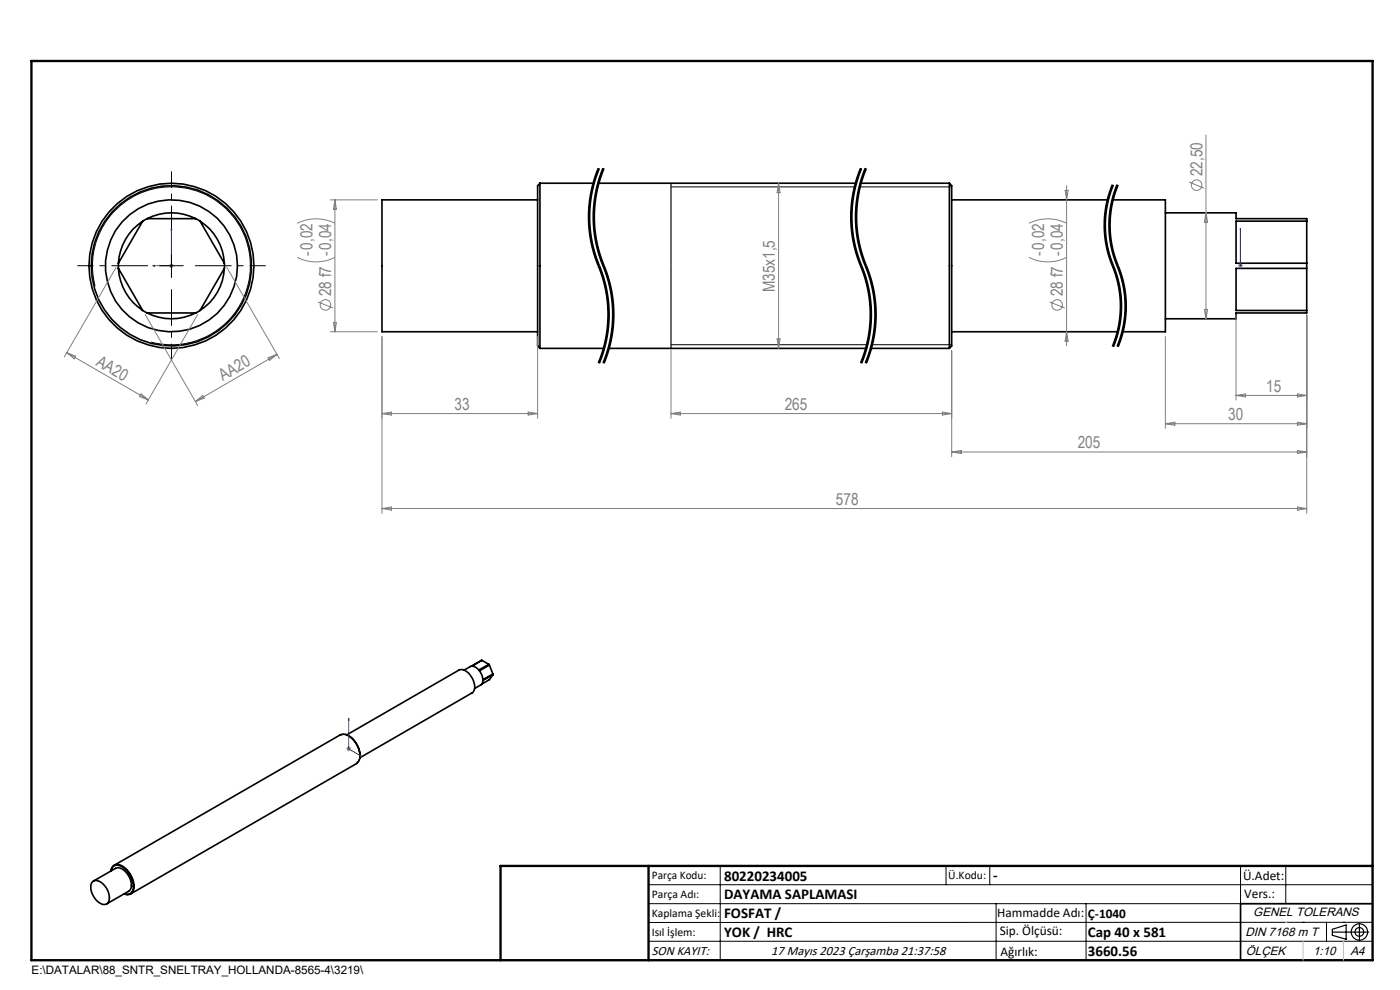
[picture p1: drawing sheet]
<svg xmlns="http://www.w3.org/2000/svg" width="297mm" height="210mm" viewBox="0 0 297 210" stroke-linecap="round" stroke-linejoin="round" font-family="sans-serif">
<g fill="none" stroke="#000" stroke-width=".35">
<path d="M114.5 38.9v35M114.5 38.9l-.4 .5v34l.4 .5M114.5 38.9h11.4M126.9 38.9h54.7M182.6 38.9h18.8M201.4 38.9v35M201.4 38.9l.5 .5v34l-.5 .5M25.1 55.8v1.1M25.1 56.9a11.4 11.4 0 0 0 5.2 9M25.1 56.9l5.2 9M30.3 46.9a11.4 11.4 0 0 0-5.2 8.9M30.3 46.9l-5.2 8.9"/>
<path d="M31.2 46.4l-.9 .5M31.2 46.4a11.4 11.4 0 0 1 10.3 0M31.2 46.4h10.3M41.5 46.4l.9 .5M42.4 46.9a11.2 11.2 0 0 1 5.2 8.9M42.4 46.9l5.2 8.9M47.6 55.8v1.1M47.6 56.9a11.2 11.2 0 0 1-5.2 9M47.6 56.9l-5.2 9M114.1 42.4h-33.1v28h33.1M201.9 42.4h33.1M236 42.4h11.2v28h-9.1"/>
<path d="M247.2 45.1h15v1.3h15v.5M277.2 46.9h-15v8.9h15M277.2 55.8v1.1M277.2 56.9h-15v9h15M277.2 46.9v8.9M277.2 56.9v9M30.3 65.9l.9 .5M31.2 66.4a11.4 11.4 0 0 0 10.3 0M31.2 66.4h10.3M42.4 65.9l-.9 .5M114.5 73.9h13.6M129.1 73.9h54.7"/>
<path d="M184.7 73.9h16.7M201.9 70.4h35.2M277.2 65.9v.5h-15v1.2h-15M73.6 155.9l23.7-13.7a2.19 2.19 0 0 1 2.7 1.3 2.7 2.7 0 0 1 .2 3.5l-23.8 13.7M73.9 156.1a5.1 5.1 0 0 1 2.5 4.2M102.2 140.1l-3.8 2.1M102.2 140.1l-2.1 1.2a2.01 2.01 0 0 1 1.5 .8l2.1-1.2M102.2 140.1l1.5 .8M103.7 140.9l.1 .2M103.8 141.1l-2.1 1.2 .5 .9 .2 1 2.2-1.2M103.8 141.1l.8 1.9M104.6 143v.1"/>
<path d="M104.6 143.1l-2.2 1.2-.3 .9-1.4 .8M104.6 143.1l-.8 1.1-1.6 .9M76.4 160.3a4.9 4.9 0 0 0-3.5-4.6l-.6 .1-48.1 27.7M76.4 160.3l-.2 1.1-.5 .6-48 27.6M19.5 187.1a1.67 1.67 0 0 1 2.6 .6 3.3 3.3 0 0 1 .7 3.9 1.66 1.66 0 0 1-2.3-.5 3.6 3.6 0 0 1-1-4zM19.8 186.9l4.7-2.7a1.85 1.85 0 0 1 2.2 .9 3.6 3.6 0 0 1 1 3.6l-.4 .3-4.7 2.7M23.5 184.7a1.4 1.4 0 0 1 2.3-.9 4.8 4.8 0 0 1 2.3 5.2l-.7 .6h-1M23.5 184.8a1.44 1.44 0 0 1 .9-1.4 1.44 1.44 0 0 1 1.6 .3 4.9 4.9 0 0 1 2.2 5.4l-.6 .6-.6 .1-.7-.2M291.2 191.7h-28v12"/>
<circle cx="36.4" cy="56.4" r="17"/>
<circle cx="36.4" cy="56.4" r="14"/>
<circle cx="36.4" cy="56.4" r="17.5"/>
</g>
<g fill="none" stroke="#808080" stroke-width=".21">
<path d="M165.2 38.9v35M165.2 38.9l.3 2h-.6zM226.3 39.4v34M252.2 38.6l3.2 1.3M255.8 28.6v39M24.6 56.7l-10.9 19M35.9 56.4h1M36 56l.7 .8M36.4 55.9v1M36.7 56l-.7 .8M48.1 56.7l11.2 19.4M63 54.6a8.9 8.9 0 0 0 8 0"/>
<path d="M63 47.4a8.9 8.9 0 0 1 8 0M70.1 42.4h9.9M71 42.4v28M71 42.4l.4 2h-.7zM218.3 54.6a8.9 8.9 0 0 0 8 0M218.3 47.4a8.9 8.9 0 0 1 8 0M226 40.4h.6l-.3 2zM255.8 45.1l.4 2h-.7zM262.6 56.4h1M262.8 56l.7 .8M263.1 55.9v1M263.5 56l-.7 .8"/>
<path d="M14.2 74.8l17.3 10M14.2 74.8l1.9 .8-.4 .5zM30.8 66.7l11.1 19.3M41.9 66.7l-10.9 19M56.9 75.9l1.9-.7-1.6 1.2zM58.8 75.2l-17.3 10M67.5 64.1l3.2 1.2M70.1 70.4h9.9M70.7 68.4h.7l-.4 2zM81 71.4v37.5M114.1 71.4v17.3M142.3 74.1v14.6"/>
<path d="M164.9 71.9h.6l-.3 2zM201.9 74.4v22.5M222.7 64.1l3.2 1.2M226.3 70.4l.3 2h-.6zM247.2 71.4v19.5M255.5 65.6h.7l-.4 2zM262.2 66.8v18.1M277.2 66.8v42.1M29.9 83.6l1.6 1.2-1.9-.7zM41.5 85.2l1.5-1.3 .3 .5zM81 87.7l2-.3v.6zM81 87.7h33.1"/>
<path d="M112 87.4l2.1 .3-2.1 .3zM142.3 87.7h59.6M142.3 87.7l2-.3v.6zM199.9 87.4l2 .3-2 .3zM201.9 95.9h75.3M201.9 95.9l2-.3v.6zM247.2 89.9h30M247.2 89.9l2-.3v.6zM262.2 83.9h15M262.2 83.9l2-.3v.6zM275.2 89.6l2 .3-2 .3zM275.2 95.6l2 .3-2 .3z"/>
<path d="M275.2 83.6l2 .3-2 .3zM81 107.9h196.2M81 107.9l2-.3v.6zM275.2 107.6l2 .3-2 .3zM73.5 158.8h1M73.6 158.5l.7 .7M74 158.4v1M74.3 158.5l-.7 .7"/>
<circle cx="253.9" cy="39.3" r="1.12"/>
<circle cx="69" cy="64.7" r="1.12"/>
<circle cx="224.3" cy="64.7" r="1.12"/>
</g>
<g fill="none" stroke="#000" stroke-width=".21">
<path d="M126 39.3l-.5 2.2-.3 3M126.3 37l-1.1 4.1-.4 4.2M126.9 35.6l-.6 1.4M127 39.3l-.5 2.2-.3 3M127 35.7a27.6 27.6 0 0 0 .7 22.4 26.9 26.9 0 0 1-.7 18.9M127.2 35.8l-1.2 3.5M127.3 37l-1.1 4.1-.4 4.2M127.9 35.6l-.6 1.4M128 35.7a27.3 27.3 0 0 0 .6 22.1 26.9 26.9 0 0 1-.6 19.2M128.2 35.8l-1.2 3.5M142.3 39.6h39.1M181.6 39.3l-.3 1.5"/>
<path d="M182 37l-1.1 4.1-.5 4.2M182.4 39.6h19.5M182.5 35.6l-.5 1.4M182.6 39.3l-.4 2.2-.4 3M182.7 35.7a27.6 27.6 0 0 0 .6 22.4 26.9 26.9 0 0 1-.6 18.9M182.8 35.8l-1.2 3.5M183 37l-1.1 4.1-.5 4.2M183.5 35.6l-.5 1.4M183.7 35.7a27.4 27.4 0 0 0 .5 22.1 26.9 26.9 0 0 1-.5 19.2M183.8 35.8l-1.2 3.5M235.9 39.1a22.5 22.5 0 0 0-1.6 10.7M236.1 39.2a22.8 22.8 0 0 0 .5 18.4 22.3 22.3 0 0 1-.5 15.9"/>
<path d="M236.3 39.3l-.7 1.9a22.2 22.2 0 0 0-1 5.2M236.9 39.1a22.5 22.5 0 0 0-1.6 10.7M237.1 39.2a22.8 22.8 0 0 0 .5 18.4 22.3 22.3 0 0 1-.5 15.9M237.3 39.3l-.7 1.9a22.2 22.2 0 0 0-1 5.2M33.9 56.4h5M36.4 53.9v5M124.8 45.3a28.5 28.5 0 0 0 2.6 12.5 26.7 26.7 0 0 1 1.5 8.2M125.2 44.5l.1 4.5M125.3 49l.5 3M125.8 45.3a28.5 28.5 0 0 0 2.6 12.5 26.7 26.7 0 0 1 1.5 8.2M125.8 52l.6 2.2M126.2 44.5l.1 4.5"/>
<path d="M126.3 49l.5 3M126.4 54.2a31.1 31.1 0 0 1 2.9 12.5 27.1 27.1 0 0 1-2.1 10.4M126.8 52l.6 2.2M127.4 54.2a31.1 31.1 0 0 1 2.9 12.5 27.1 27.1 0 0 1-2.1 10.4M180.4 45.3a28.7 28.7 0 0 0 2.6 12.5 26.7 26.7 0 0 1 1.5 8.2M180.8 44.5l.2 4.5M181 49l.3 2.3M181.3 51.3l.2 .7M181.3 40.8l-.5 3.7M181.4 45.3a28.5 28.5 0 0 0 2.6 12.5 26.7 26.7 0 0 1 1.5 8.2M181.5 52l.6 2.2M181.8 44.5l.2 4.5"/>
<path d="M182 49l.5 3M182.1 54.2l.6 1.7M182.5 52l.6 2.2M182.7 55.9l.1 .4zM182.8 56.3a27.1 27.1 0 0 1 0 20.8M183.1 54.2a31.1 31.1 0 0 1 2.8 12.5 27.1 27.1 0 0 1-2.1 10.4M234.3 49.8l.1 .7a37.9 37.9 0 0 0 2.4 8.5l.6 2.6M234.6 48.4l.1 2.1M234.6 46.4v2.1M234.7 50.5l.2 1.3M234.9 51.8l.7 2.6 1.1 3.2M235.3 49.8a29.1 29.1 0 0 0 2.3 8.5l.8 3.3"/>
<path d="M235.6 48.4l.1 2.1M235.6 46.4v2.1M235.7 50.5l.2 1.3M235.9 51.8l.7 2.6 1.1 3.2M236.7 57.6l.4 1.3M237.2 58.9l.5 2.6M237.7 57.6l1 3.9M20.2 60.7a16.8 16.8 0 0 1 14.7-21 16.8 16.8 0 0 1 18.2 18.1 16.8 16.8 0 0 1-21.1 14.8M128.5 71.2l-.6 2.9-1 2.9M128.9 65.9v2.3l-.4 3M129.5 71.2l-.6 2.9-1 2.9M129.9 65.9v1.6"/>
<path d="M129.9 67.5l-.4 3.7M142.3 73.1h41.6M184.2 71.2l-.7 2.9-1 2.9M184.5 65.9v2.3l-.3 3M185 73.1h16.9M185.2 71.2l-.7 2.9-1 2.9M185.5 65.9v2.3l-.3 3M236.2 72.8l-.3 .7M237.1 71l-.8 2.6M237.2 72.8l-.3 .7M237.4 61.6a22.2 22.2 0 0 1-1.2 11.2M237.7 61.6l.2 1.3"/>
<path d="M237.9 67l-.7 4M237.9 62.9v3.4M237.9 66.3v.7M238.4 61.6a22.2 22.2 0 0 1-1.2 11.2M238.7 61.6l.2 2v2.7M238.9 66.3a22.5 22.5 0 0 1-1.6 7.3M72.3 156a2.22 2.22 0 0 1 2.6 .9 4.5 4.5 0 0 1 1.2 4.3l-.4 .6M137.6 187.7h153.6M137.6 191.7h153.6M137.6 199.7h153.6M152.8 183.7v20M200.7 183.7v4"/>
<path d="M210 183.7v4M211.3 191.7v12M230.4 191.7v12M263.2 183.7v20M272.8 183.7v8M276.4 195.6h.1M281.4 195.6v4.1M285 195.6h.1M291.2 195.6l-153.6 .1"/>
</g>
<g fill="none" stroke="#000" stroke-width=".25">
<path d="M142.3 38.9v35M282.6 197.7h7.8M282.6 197.1l3-.9v3l-3-.8zM288.4 195.8v3.8M106.2 203.7h185"/>
<circle cx="288.4" cy="197.7" r="1.74"/>
<circle cx="288.4" cy="197.7" r=".93"/>
</g>
<path d="M127 35.7a26.9 26.9 0 0 0 0 20.7M128 35.7a26.9 26.9 0 0 0 0 20.7M182.7 35.7a26.9 26.9 0 0 0 0 20.7M183.7 35.7a26.9 26.9 0 0 0 0 20.7M127 56.4a26.9 26.9 0 0 1 0 20.6M128 56.4a26.9 26.9 0 0 1 0 20.6M182.7 56.4a26.9 26.9 0 0 1 0 20.6M183.7 56.4a26.9 26.9 0 0 1 0 20.6" fill="none" stroke="#000" stroke-width=".21" stroke-dasharray="6.3 1.3 1.3 1.3" stroke-dashoffset="2.7" stroke-linecap="butt"/>
<path d="M236.1 39.2a22.3 22.3 0 0 0 0 17.2M237.1 39.2a22.3 22.3 0 0 0 0 17.2M236.1 56.4a22.3 22.3 0 0 1 0 17.1M237.1 56.4a22.3 22.3 0 0 1 0 17.1" fill="none" stroke="#000" stroke-width=".21" stroke-dasharray="6.3 1.3 1.3 1.3" stroke-dashoffset="-.6" stroke-linecap="butt"/>
<path d="M32.4 56.4l.4-.1v.2zM36.4 48.4v8h-4M36.4 48.4l.1 .4h-.2zM263.1 56.3v.2zM263.1 48.4v.4v-.4M263.1 56.4h.1M263.1 48.4v8M74 152.4v.3l-.1-.1zM74 152.4v6.4l2.8 1.7M76.5 160.3l.3 .2-.3-.1z" fill="none" stroke="#00f" stroke-width=".21"/>
<path d="M31.4 56.4h-15M36.4 51.4v-15M41.4 56.4h15M36.4 61.4v15" fill="none" stroke="#000" stroke-width=".21" stroke-dasharray="15.2 1.3 1.3 1.3" stroke-dashoffset="7.5" stroke-linecap="butt"/>
<path d="M6.7 12.9h284.5v190.8h-284.5zM137.6 183.7v20M291.2 183.7h-185v20" fill="none" stroke="#000" stroke-width=".5"/>
<path d="M276.4 199.7v4M285 199.7v4" fill="none" stroke="#c0c0c0" stroke-width=".21"/>
<path d="M272.8 195.6h.1" fill="none" stroke="#c0c0c0" stroke-width=".25"/>
<g fill="#00f">
<path d="M263.1 56.3v.2zM263.1 48.4v.4z"/>
<path d="M76.5 160.3l.3 .2-.3-.1zM74 152.4v.3l-.1-.1z"/>
<path d="M32.4 56.4l.4 .1v-.2zM36.4 48.4l-.1 .4h.2z"/>
</g>
<g font-size="3.5" fill="#808080">
<text x="255.1" y="37.4" transform="rotate(-90 255.1 37.4)">22,50</text>
<text x="66.3" y="54.2" transform="rotate(-90 66.3 54.2)">-0,02</text>
<text x="221.5" y="54.2" transform="rotate(-90 221.5 54.2)">-0,02</text>
<text x="70.3" y="62.8" transform="rotate(-90 70.3 62.8)">28 f7 -0,04</text>
<text x="164.4" y="62" transform="rotate(-90 164.4 62)">M35x1,5</text>
<text x="225.5" y="62.8" transform="rotate(-90 225.5 62.8)">28 f7 -0,04</text>
<text x="20.2" y="77.4" transform="rotate(30 20.2 77.4)">AA20</text>
<text x="47.3" y="80.9" transform="rotate(-30 47.3 80.9)">AA20</text>
<text x="268.6" y="83.1">15</text>
<text x="96.4" y="86.9">33</text>
<text x="166.5" y="86.9">265</text>
<text x="260.6" y="89.1">30</text>
<text x="228.6" y="95.1">205</text>
<text x="177.3" y="107.1">578</text>
</g>
<g font-size="3.2">
<text x="153.6" y="186.8">80220234005</text>
<text x="153.6" y="190.8">DAYAMA SAPLAMASI</text>
<text x="210.7" y="186.6">-</text>
<text x="153.6" y="194.8">FOSFAT /</text>
<text x="153.6" y="198.8">YOK / HRC</text>
<text x="230.8" y="198.7">Cap 40 x 581</text>
<text x="230.8" y="202.8">3660.56</text>
</g>
<g font-size="2.8">
<text x="263.7" y="186.7">Ü.Adet:</text>
<text x="263.9" y="190.5">Vers.:</text>
<text x="211.5" y="194.5">Hammadde Adı:</text>
<text x="230.8" y="194.7">Ç-1040</text>
<text x="138.3" y="202.6">SON KAYIT:</text>
<text x="163.6" y="202.6">17 Mayıs 2023 Çarşamba 21:37:58</text>
<text x="212.1" y="198.4">Sip. Ölçüsü:</text>
<text x="212.2" y="202.7">Ağırlık:</text>
</g>
<g font-size="2.6">
<text x="265.9" y="194.4">GENEL TOLERANS</text>
<text x="264.2" y="198.5">DIN 7168 m T</text>
<text x="264.3" y="202.6">ÖLÇEK</text>
<text x="278.5" y="202.6">1:10</text>
<text x="286.5" y="202.6">A4</text>
</g>
<g font-size="2.5">
<text x="138.3" y="186.4">Parça Kodu:</text>
<text x="138.3" y="190.5">Parça Adı:</text>
<text x="201.2" y="186.5">Ü.Kodu:</text>
<text x="138.3" y="194.5">Kaplama Şekli:</text>
<text x="138.3" y="198.6">Isıl İşlem:</text>
<text x="6.7" y="206.7">E:\DATALAR\88_SNTR_SNELTRAY_HOLLANDA-8565-4\3219\</text>
</g>
</svg>
